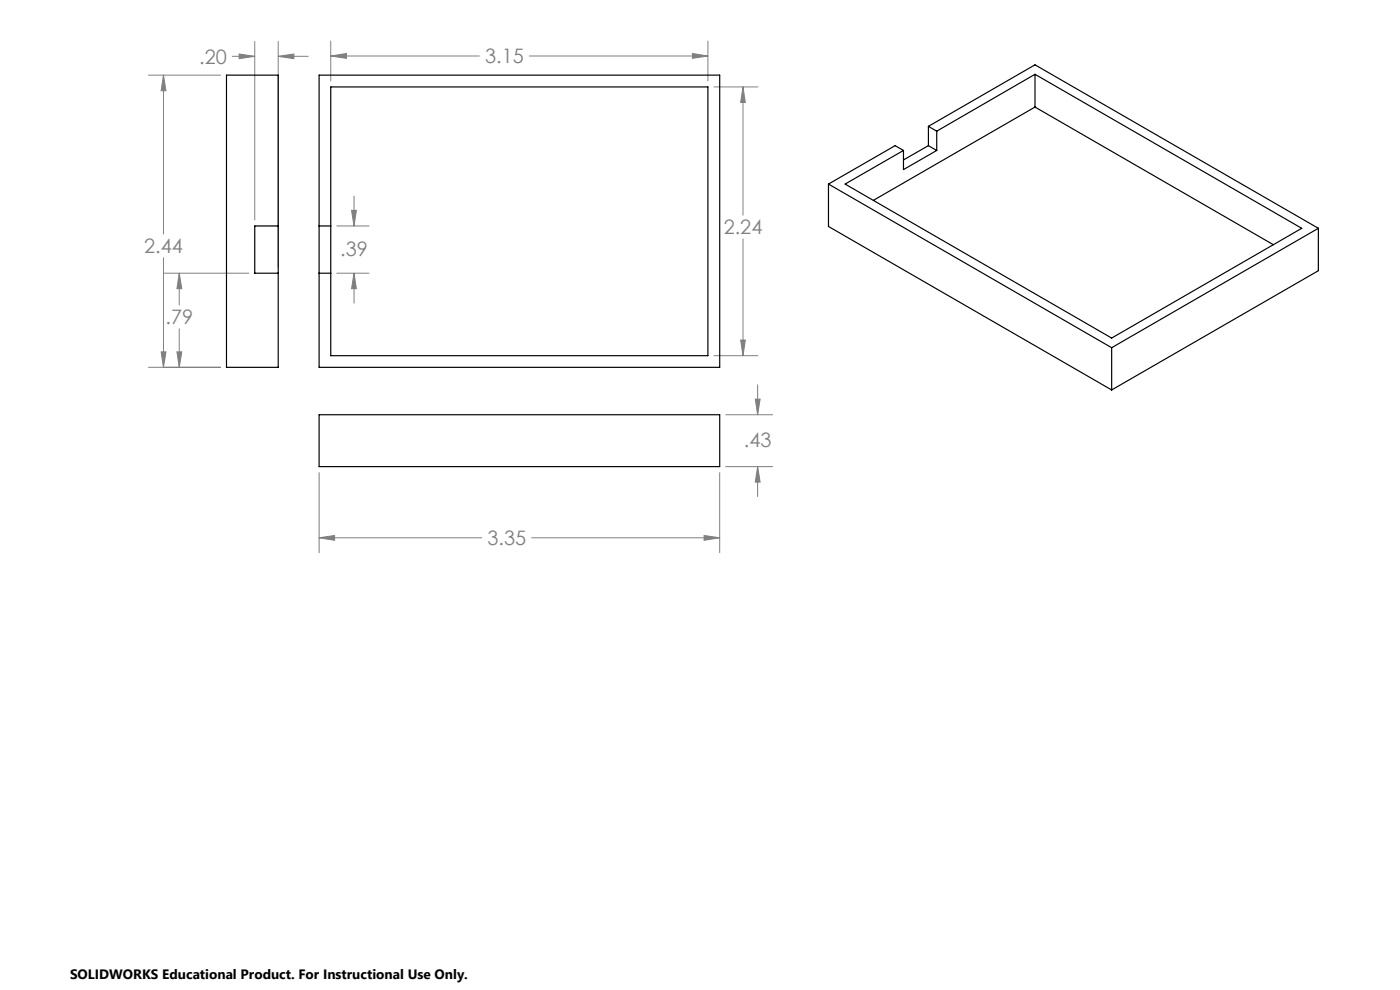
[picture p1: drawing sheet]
<svg xmlns="http://www.w3.org/2000/svg" width="297mm" height="210mm" viewBox="0 0 297 210" stroke-linecap="round" stroke-linejoin="round" font-family="sans-serif">
<g fill="none" stroke="#808080" stroke-width=".21">
<path d="M31.5 15.9h15.3M34.7 15.9l.5 3.4h-1zM34.7 15.9v33.7M49.3 12h4.7M50.7 11.5l3.3 .5-3.3 .4zM54 8.8v37.9M59 12l3.3-.5v.9zM59 8.8v47.9M59 12h6.4M70.2 8.7v8.5M70.2 11.9h31.5M70.2 11.9l3.3-.5v1z"/>
<path d="M112.3 11.9h37.9M146.9 11.4l3.3 .5-3.3 .5zM150.2 8.7v8.5M151.4 18.4h9.4M157.6 18.4l.5 3.3h-1zM157.6 18.4v27.2M34.7 54.7v23.2M34.9 58h17.9M38 58l.6 3.2h-1.1zM38 58v6.7M71.4 47.9h6.9M71.4 58h6.9"/>
<path d="M74.6 44.6h1l-.5 3.3zM75.1 58l.5 3.2h-1zM75.1 41.6v6.3M75.1 58v6.3M157.6 50.7v24.8M31.5 77.9h15.3M34.2 74.6h1l-.5 3.3zM37.5 74.6h1.1l-.6 3.3zM38 69.7v8.2M151.4 75.5h9.4M157.1 72.1h1l-.5 3.4zM154 88h9.9"/>
<path d="M154 99h9.9M160.2 84.7h1.1l-.6 3.3zM160.7 81.6v6.4M160.7 99v6.3M160.7 99l.6 3.3h-1.1zM67.7 114.1l3.3-.5v1zM67.7 100.3v17M67.7 114.1h34.5M112.8 114.1h39.9M149.4 113.6l3.3 .5-3.3 .5zM152.7 100.3v17"/>
</g>
<path d="M157.1 72.1h1l-.5 3.4zM157.6 18.4l.5 3.3h-1zM146.9 11.4l3.3 .5-3.3 .5zM70.2 11.9l3.3-.5v1zM74.6 44.6h1l-.5 3.3zM75.1 58l.5 3.2h-1zM67.7 114.1l3.3-.5v1zM149.4 113.6l3.3 .5-3.3 .5zM160.2 84.7h1.1l-.6 3.3zM160.7 99l.6 3.3h-1.1zM34.7 15.9l.5 3.4h-1zM34.2 74.6h1l-.5 3.3zM50.7 11.5l3.3 .5-3.3 .4zM59 12l3.3-.5v.9zM37.5 74.6h1.1l-.6 3.3zM38 58l.6 3.2h-1.1z" fill="#808080"/>
<g fill="none" stroke="#000" stroke-width=".25">
<path d="M48 15.9h11v62h-11zM67.7 15.9h85v62h-85zM70.2 18.4h80v57.1h-80zM219.6 15.8l56.6 32.6-40.4 23.3-56.5-32.7 12.4-7.1M219.6 15.8l-20.9 12M219.6 15.8v6.9M175.8 39l60 34.8M175.8 39v9l60 34.7M191.7 31.9l-1.8-1-14.1 8.1M191.7 31.9v4.1l7-4.1M197 26.8l22.6-13.1 60.1 34.7M197 26.8l1.7 1"/>
<path d="M197 30.9l1.7 1M197 30.9l-5.3 3M197 26.8v4.1M198.7 27.8v4.1M219.6 22.7l-34.3 19.8M219.6 22.7l50.6 29.2M59 47.9h-5v10.1h5M67.7 58h2.5M67.7 47.9h2.5M279.7 48.4l-43.9 25.4M279.7 48.4v9l-43.9 25.3M235.8 73.8v8.9"/>
<path d="M67.7 88h85v11h-85z"/>
</g>
<g font-size="4.2" fill="#808080">
<text x="42.3" y="13.5">.20</text>
<text x="102.9" y="13.5">3.15</text>
<text x="30.6" y="53.7">2.44</text>
<text x="153.5" y="49.7">2.24</text>
<text x="72.2" y="54.2">.39</text>
<text x="35.1" y="68.8">.79</text>
<text x="157.8" y="94.8">.43</text>
<text x="103.4" y="115.7">3.35</text>
</g>
<text font-size="2.9" x="14.9" y="207.6">SOLIDWORKS Educational Product. For Instructional Use Only.</text>
</svg>
